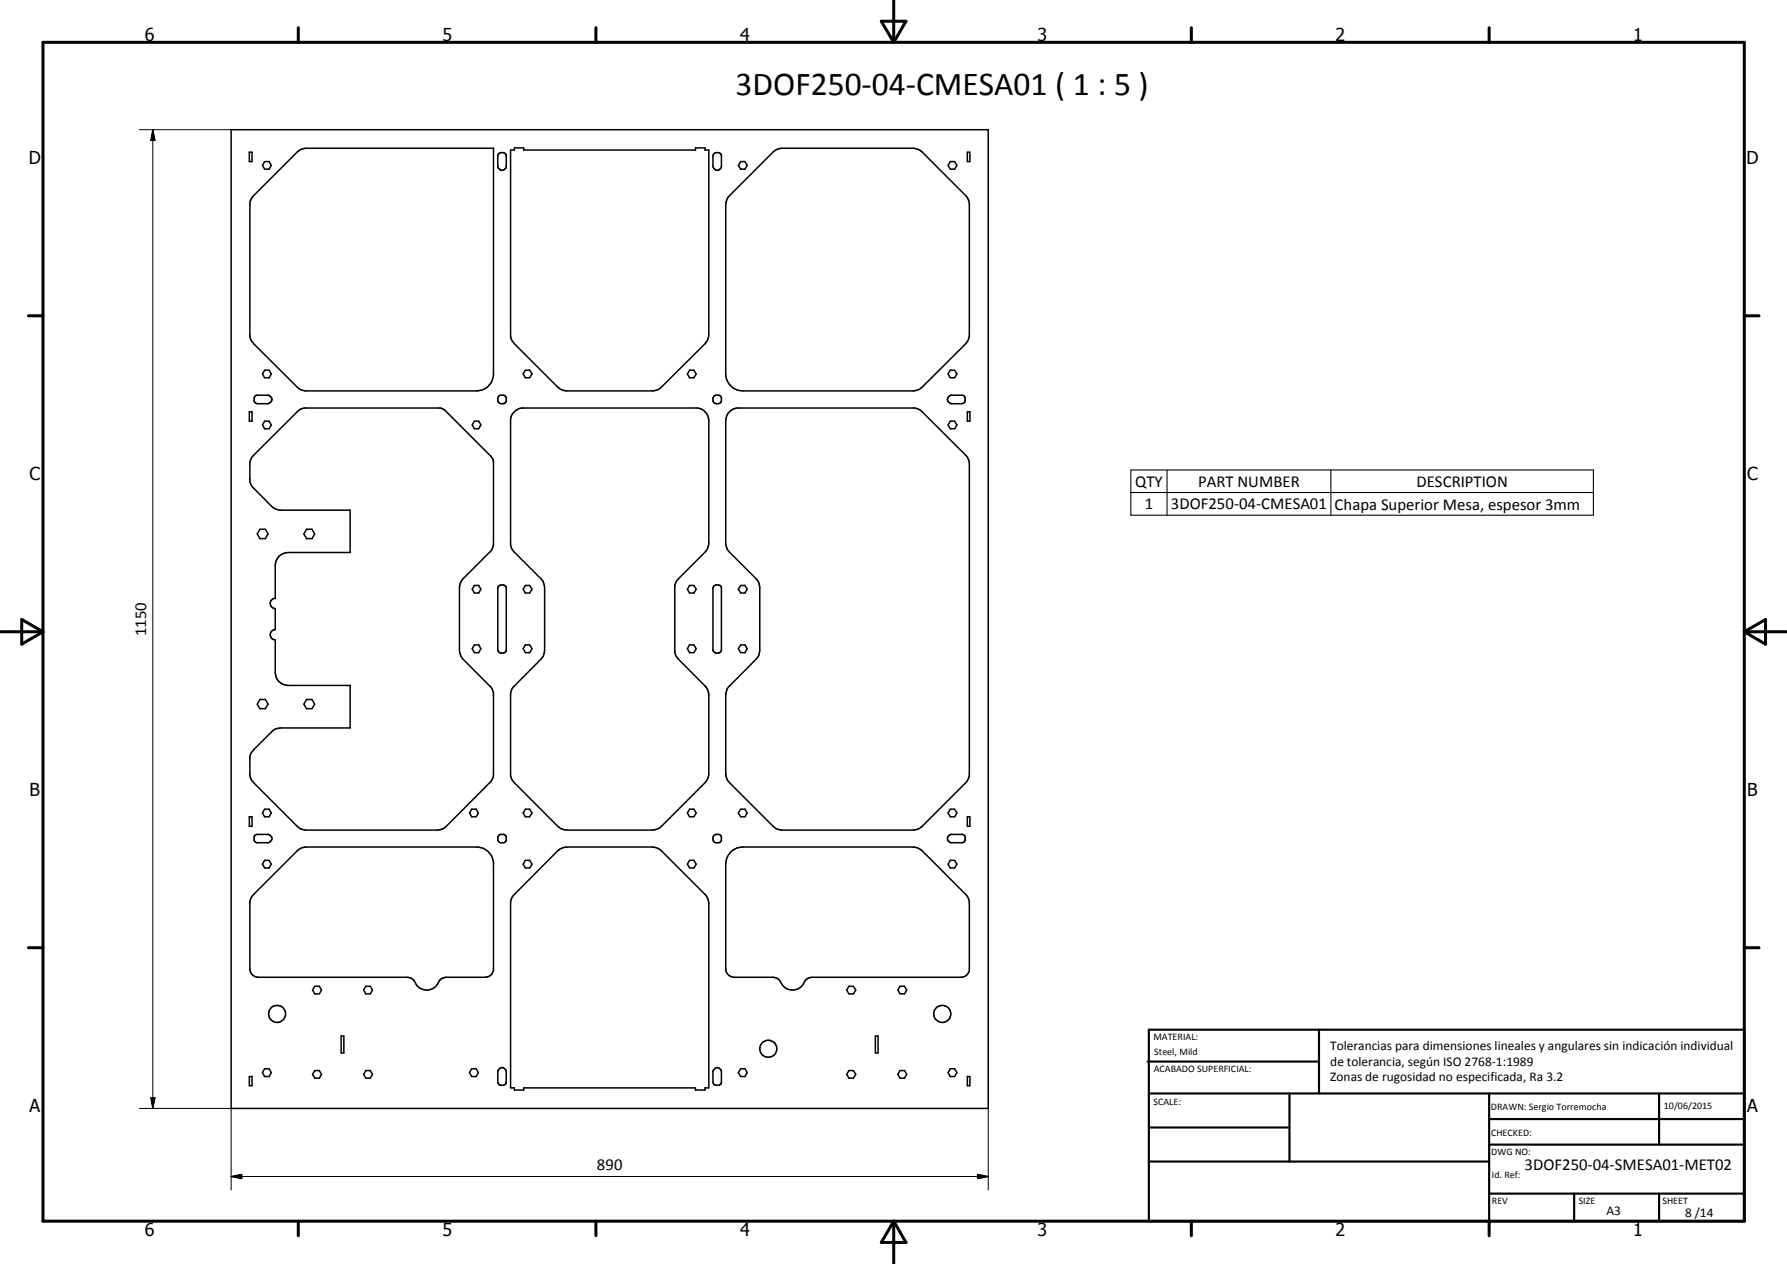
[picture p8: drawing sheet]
<svg xmlns="http://www.w3.org/2000/svg" width="420mm" height="297mm" viewBox="0 0 420 297" stroke-linecap="round" stroke-linejoin="round" font-family="sans-serif">
<g fill="none" stroke="#000" stroke-width=".35">
<path d="M54.3 30.5h178.1v230h-178.1zM58.6 35.8h.7v2.2h-.7zM62.2 38h1.1l.5 .9-.5 .9h-1.1l-.5-.9zM69.9 35.7l.9-.6 1.2-.3h44v53.5a4 4 0 0 1-4 3.6l-40.4-.1-1.1-.3-.6-.5-10.8-10.9-.4-1.1 .1-31.7 .8-1.3zM117.3 36.1a1.11 1.11 0 0 1 1.7 .3v2.8a1.02 1.02 0 0 1-1 .8 1.02 1.02 0 0 1-1-.8v-2.8zM120 35.3h.9v-.5h2.2v.5h40.4v-.5h2.3v.5h.9l-.1 43.7-.4 1.1-.4 .7-10.9 10.7-1.5 .4h-20.1l-.8-.2-.7-.2-.7-.5-10.7-10.9-.4-1.1zM167.9 36.1a1.11 1.11 0 0 1 1.7 .3v2.8a1 1 0 0 1-1.1 .8 1 1 0 0 1-.9-1v-2.3zM174.1 38h1.1l.5 .9-.5 .9h-1.1l-.5-.9zM181.8 35.7l.9-.6 1.2-.3h30.8l1.1 .3 1 .6 10.3 10.3 .7 1.3 .1 31.7-.4 1.1-.4 .7-10.3 10.2-.6 .5-.7 .2-.8 .2h-40a4 4 0 0 1-4.1-4l.1-40.2 .3-1.1 .5-.6zM223.4 38h1l.6 .9-.6 .9h-1l-.5-.9zM227.4 35.8h.6v2.2h-.6zM58.6 96.8h.7v2.2h-.7z"/>
<path d="M60 93.1l.4-.2h2.7a1.01 1.01 0 0 1 .8 1.1 1.01 1.01 0 0 1-1 .9l-2.8-.2-.3-.4v-.8zM62.2 99h1.1l.5 .9-.5 .9h-1.1l-.5-.9zM62.2 87h1.1l.5 .9-.5 .9h-1.1l-.5-.9zM111.5 99h1.1l.5 .9-.5 .9h-1.1l-.5-.9zM120.7 97l.9-.7 1-.4h41.4a3 3 0 0 1 2.7 2.9l-.1 29.2-.6 1.5-6.5 6.5-.5 .6-.3 1.1v15.9l.8 1.3 6.5 6.6 .6 1.4 .1 18.9-.2 .8-.7 1.3-10.3 10.3-1 .6-1.1 .3h-20.1l-1.5-.4-.7-.5-10.2-10.3-.5-.6-.4-1.1 .1-19.6 .6-1.1 6.7-6.9 .4-.6 .2-1.2v-14.7l-.1-.8-.2-.7-.5-.6-6.5-6.5-.7-1.5v-29.5zM123.5 87h1l.6 .9-.6 .9h-1l-.5-.9zM162.1 87h1l.6 .9-.6 .9h-1l-.5-.9zM167.9 93.1l.3-.2 1 .1 .4 .5v.8a1.07 1.07 0 0 1-1.6 .4 1.07 1.07 0 0 1-.1-1.6zM171.8 96.5l1.5-.6h41.8l1.4 .6 10.8 10.8 .6 1.4v73.5l-.2 .8-.6 .9-10.3 10.3-.6 .5-1.5 .4h-30.8l-.8-.2-.7-.2-.6-.5-10.3-10.3a2.8 2.8 0 0 1-.9-2.1l.1-18.9a2.36 2.36 0 0 1 .8-1.7l6.2-6.3a2.8 2.8 0 0 0 .9-2.1v-14.7a2.79 2.79 0 0 0-.9-2.1l-6.2-6.2-.5-.7-.3-1.1-.1-29.2 .2-.7a2.5 2.5 0 0 1 1-1.6zM223.2 93.1l.4-.2h2.7a1.06 1.06 0 0 1 .7 1 1.06 1.06 0 0 1-.9 1h-2.3a1 1 0 0 1-1-.7 1 1 0 0 1 .4-1.1zM223.4 99h1l.6 .9-.6 .9h-1l-.5-.9zM223.4 87h1l.6 .9-.6 .9h-1l-.5-.9z"/>
<path d="M227.4 96.8h.6v2.2h-.6zM59.6 107l10.6-10.5 1-.5 32.3-.1 1.1 .5 10.9 10.9 .5 1.1-.1 20-.5 1.1-6.7 6.8-.4 .6-.3 1.2v14.7l.2 .8 .7 1.3 6.5 6.6 .6 1.4v19.3l-.6 1.4-10.5 10.6-.6 .5-.7 .2-.8 .2h-30.8l-.8-.2-.7-.2-.6-.5-10.3-10.3-.8-1.3-.1-4.7 .3-.7 .6-1 4.3-4.2a2.79 2.79 0 0 1 2.1-.9h16.3v-10h-14.6a3 3 0 0 1-3-3v-7.7a1.21 1.21 0 0 1-1.2-1.2 1.21 1.21 0 0 1 1.2-1.2v-5a1.19 1.19 0 0 1-1.2-1.2 1.19 1.19 0 0 1 1.2-1.2v-7.7a3 3 0 0 1 3-3.1h14.6v-9.9h-16.3l-1.5-.4-5.1-5-.4-.7-.3-.8v-4.3l.4-1.1zM61.1 124.4h1.3l.6 1.1-.6 1.1h-1.3l-.6-1.1zM72.1 124.4h1.3l.6 1.1-.6 1.1h-1.3l-.7-1.1zM111.5 137.6h1.1l.5 .9-.5 .9h-1.1l-.5-.9zM117.4 137.6a1.13 1.13 0 0 1 1.6 .4v14.9l-.6 .6h-.8l-.6-.6v-14.9zM123.5 137.6h1l.6 .9-.6 .9h-1l-.5-.9zM162.1 137.6h1l.6 .9-.6 .9h-1l-.5-.9zM167.9 137.7a1.11 1.11 0 0 1 1.7 .3v14.9l-.5 .6h-.9l-.4-.4-.2-.4v-14.4zM174.1 137.6h1.1l.5 .9-.5 .9h-1.1l-.5-.9zM111.5 151.6h1.1l.5 .8-.5 1h-1.1l-.5-1zM123.5 151.6h1l.6 .8-.6 1h-1l-.5-1z"/>
<path d="M162.1 151.6h1l.6 .8-.6 1h-1l-.5-1zM174.1 151.6h1.1l.5 .8-.5 1h-1.1l-.5-1zM61.1 164.4h1.3l.6 1.1-.6 1h-1.3l-.6-1zM72.1 164.4h1.3l.6 1.1-.6 1h-1.3l-.7-1zM58.6 191.9h.7v2.3h-.7zM60 196.3l.4-.2h2.7a1 1 0 0 1 .8 1 1 1 0 0 1-.8 .9h-3l-.3-.5v-.9zM62.2 190.2h1.1l.5 .9-.5 .8h-1.1l-.5-.8zM110.9 190.2h1.1l.5 .9-.5 .8h-1.1l-.5-.8zM123.5 190.2h1l.6 .9-.6 .8h-1l-.5-.8zM131.1 199.9l1.1-.6 1.1-.2h20.1l.8 .1 1.3 .7 10.5 10.6 .4 .7 .3 1.1v43.4h-.9v.5h-2.3v-.5h-40.4v.5h-2.2v-.5h-.9v-43.8l.4-1.1 .5-.6zM162.1 190.2h1l.6 .9-.6 .8h-1l-.5-.8zM174.1 190.2h1.1l.5 .9-.5 .8h-1.1l-.5-.8z"/>
<path d="M223.2 196.3l.4-.2h2.7a1.08 1.08 0 0 1 .7 1 1.08 1.08 0 0 1-.7 .9h-2.7a.97 .97 0 0 1-.8-.7 .97 .97 0 0 1 .4-1zM223.4 190.2h1l.6 .9-.6 .8h-1l-.5-.8zM227.4 191.9h.6v2.3h-.6zM59.6 210.2l10.3-10.3 .9-.6 .8-.2h40.4a4 4 0 0 1 4 3.5v25.4a1.98 1.98 0 0 1-2 1.7h-9.1l-.9 .2-.5 .4a3.3 3.3 0 0 1-4.2 2.2l-.7-.4a3.7 3.7 0 0 1-1.4-1.8l-.8-.5-.7-.1h-35a2.07 2.07 0 0 1-2-1.7v-16.1l.4-1.1zM62.2 202.2h1.1l.5 .9-.5 .9h-1.1l-.5-.9zM123.5 202.2h1l.6 .9-.6 .9h-1l-.5-.9zM162.1 202.2h1l.6 .9-.6 .9h-1l-.5-.9zM171.7 200.4l1.5-1.1 1.5-.2h40l1.1 .2 1 .6 10.3 10.3 .6 1 .2 .7v16.1a1.98 1.98 0 0 1-1.9 1.7h-35.1l-.6 .1-.9 .5a3.1 3.1 0 0 1-2.9 2.4 3.1 3.1 0 0 1-3.1-2.2l-.7-.6-.9-.2h-9.2a2 2 0 0 1-2-2v-24.6l.3-1.5zM223.4 202.2h1l.6 .9-.6 .9h-1l-.5-.9zM74 231.8h1.1l.5 .9-.5 .9h-1.1l-.5-.9zM86 231.8h1.1l.5 .9-.5 .9h-1.1l-.5-.9zM199.6 231.8h1l.6 .9-.6 .9h-1l-.5-.9z"/>
<path d="M211.6 231.8h1.1l.5 .9-.5 .9h-1.1l-.5-.9zM58.6 253h.7v2.1h-.7zM62.2 251.2h1.1l.5 .9-.5 .9h-1.1l-.5-.9zM74 251.6h1.1l.5 .9-.5 .9h-1.1l-.5-.9zM80.2 243.5h.6v3.9h-.6zM86 251.6h1.1l.5 .9-.5 .9h-1.1l-.5-.9zM110.9 251.2h1.1l.5 .9-.5 .9h-1.1l-.5-.9zM117.5 251.1a.96 .96 0 0 1 1.5 .6v2.8a1.11 1.11 0 0 1-1 .6 1.11 1.11 0 0 1-1-.6v-2.8zM167.8 251.5l.4-.5 .4-.1a1.12 1.12 0 0 1 1 .8v2.8a1.05 1.05 0 0 1-1.1 .6 1.05 1.05 0 0 1-.9-.8zM174.1 251.2h1.1l.5 .9-.5 .9h-1.1l-.5-.9zM199.6 251.6h1l.6 .9-.6 .9h-1l-.5-.9zM205.8 243.5h.6v3.9h-.6z"/>
<path d="M211.6 251.6h1.1l.5 .9-.5 .9h-1.1l-.5-.9zM223.4 251.2h1l.6 .9-.6 .9h-1l-.5-.9zM227.4 253h.6v2.1h-.6z"/>
<circle cx="118" cy="93.8" r="1.05"/>
<circle cx="118" cy="197" r="1.07"/>
<circle cx="168.6" cy="197.1" r="1.07"/>
<circle cx="65.2" cy="238.3" r="2"/>
<circle cx="221.5" cy="238.3" r="2"/>
<circle cx="180.7" cy="246.4" r="2"/>
</g>
<g fill="none" stroke="#000" stroke-width=".71">
<path d="M10.1 9.9h400v277.1h-400zM70.1 6.5v3.4M140.1 6.5v3.4M207.2 5h5.8l-2.9 4.9zM210.1 0v9.9M280.1 6.5v3.4M350.1 6.5v3.4M6.7 74.2h3.4M410.1 74.2h3.5M.1 148.5h10M5.1 145.6l5 2.9-5 2.9zM410.1 148.5h10"/>
<path d="M410.1 148.5l5-2.9v5.8zM6.7 222.7h3.4M410.1 222.7h3.5M70.1 287v3.4M140.1 287v3.4M210.1 287v10M210.1 287l2.9 5h-5.8zM280.1 287v3.4M350.1 287v3.4"/>
</g>
<g fill="none" stroke="#000" stroke-width=".51">
<path d="M269.8 249.5h40.3M270.1 242h140v45h-140zM270.1 257h140M303.2 257v16M310.1 242v15M350.1 257v30M390.1 257v12M270.1 265h33.1M270.1 273h80M350.1 269h60M350.1 263h60M350.1 280.5h60"/>
<path d="M370.1 280.5v6.5M390.1 280.5v6.5"/>
</g>
<path d="M265.9 110.4h108.7v10.7h-108.7zM265.9 115.7h108.7M274.4 110.4v10.7M312.9 110.4v10.7" fill="none" stroke="#000" stroke-width=".25"/>
<path d="M32.8 30.5h21.5M35.9 30.5l.5 2.5h-.9zM35.9 30.5v230M35.5 258h.9l-.5 2.5zM32.8 260.5h21.5v19.2M54.3 276.5l2.5-.5v1zM54.3 276.5h178.1M229.8 276l2.6 .5-2.6 .5zM232.4 260.5v19.2" fill="none" stroke="#000" stroke-width=".24"/>
<path d="M35.9 30.5l.5 2.5h-.9zM35.5 258h.9l-.5 2.5zM54.3 276.5l2.5-.5v1zM229.8 276l2.6 .5-2.6 .5z" fill="#000"/>
<text font-size="7.9" x="173" y="22.3">3DOF250-04-CMESA01 ( 1 : 5 )</text>
<g font-size="4.2">
<text x="34" y="9.6">6</text>
<text x="104" y="9.6">5</text>
<text x="174" y="9.6">4</text>
<text x="244" y="9.6">3</text>
<text x="314" y="9.6">2</text>
<text x="384" y="9.6">1</text>
<text x="6.8" y="38.7">D</text>
<text x="410.6" y="38.7">D</text>
<text x="7" y="112.9">C</text>
<text x="410.8" y="112.9">C</text>
<text x="7" y="187.1">B</text>
<text x="410.8" y="187.1">B</text>
<text x="7" y="261.4">A</text>
<text x="410.8" y="261.4">A</text>
<text x="34" y="290.4">6</text>
<text x="104" y="290.4">5</text>
<text x="174" y="290.4">4</text>
<text x="244" y="290.4">3</text>
<text x="314" y="290.4">2</text>
<text x="384" y="290.4">1</text>
</g>
<g font-size="3.9">
<text x="266.9" y="114.4">QTY</text>
<text x="269.1" y="119.7">1</text>
<text x="275.3" y="119.7">3DOF250-04-CMESA01</text>
<text x="281.7" y="114.4">PART NUMBER</text>
<text x="313.8" y="119.8">Chapa Superior Mesa, espesor 3mm</text>
<text x="333.1" y="114.4">DESCRIPTION</text>
<text x="34.4" y="149.5" transform="rotate(-90 34.4 149.5)">1150</text>
<text x="140.4" y="274.9">890</text>
<text x="358.5" y="275">3DOF250-04-SMESA01-MET02</text>
</g>
<g font-size="3.1">
<text x="312.7" y="246.8">Tolerancias para dimensiones lineales y angulares sin indicación individual</text>
<text x="312.7" y="250.4">de tolerancia, según ISO 2768-1:1989</text>
<text x="312.7" y="254">Zonas de rugosidad no especificada, Ra 3.2</text>
<text x="377.7" y="285.6">A3</text>
<text x="396.2" y="285.9">8 /14</text>
</g>
<g font-size="2.4">
<text x="271.2" y="244.4">MATERIAL:</text>
<text x="271.3" y="252">ACABADO SUPERFICIAL:</text>
<text x="271.4" y="247.9">Steel, Mild</text>
<text x="271.2" y="259.7">SCALE:</text>
<text x="350.6" y="260.8">DRAWN: Sergio Torremocha</text>
<text x="391.2" y="260.6">10/06/2015</text>
<text x="350.6" y="267">CHECKED:</text>
<text x="350.6" y="271.4">DWG NO:</text>
<text x="350.8" y="276.9">Id. Ref:</text>
<text x="350.8" y="282.8">REV</text>
<text x="371.2" y="282.9">SIZE</text>
<text x="390.9" y="282.9">SHEET</text>
</g>
</svg>
